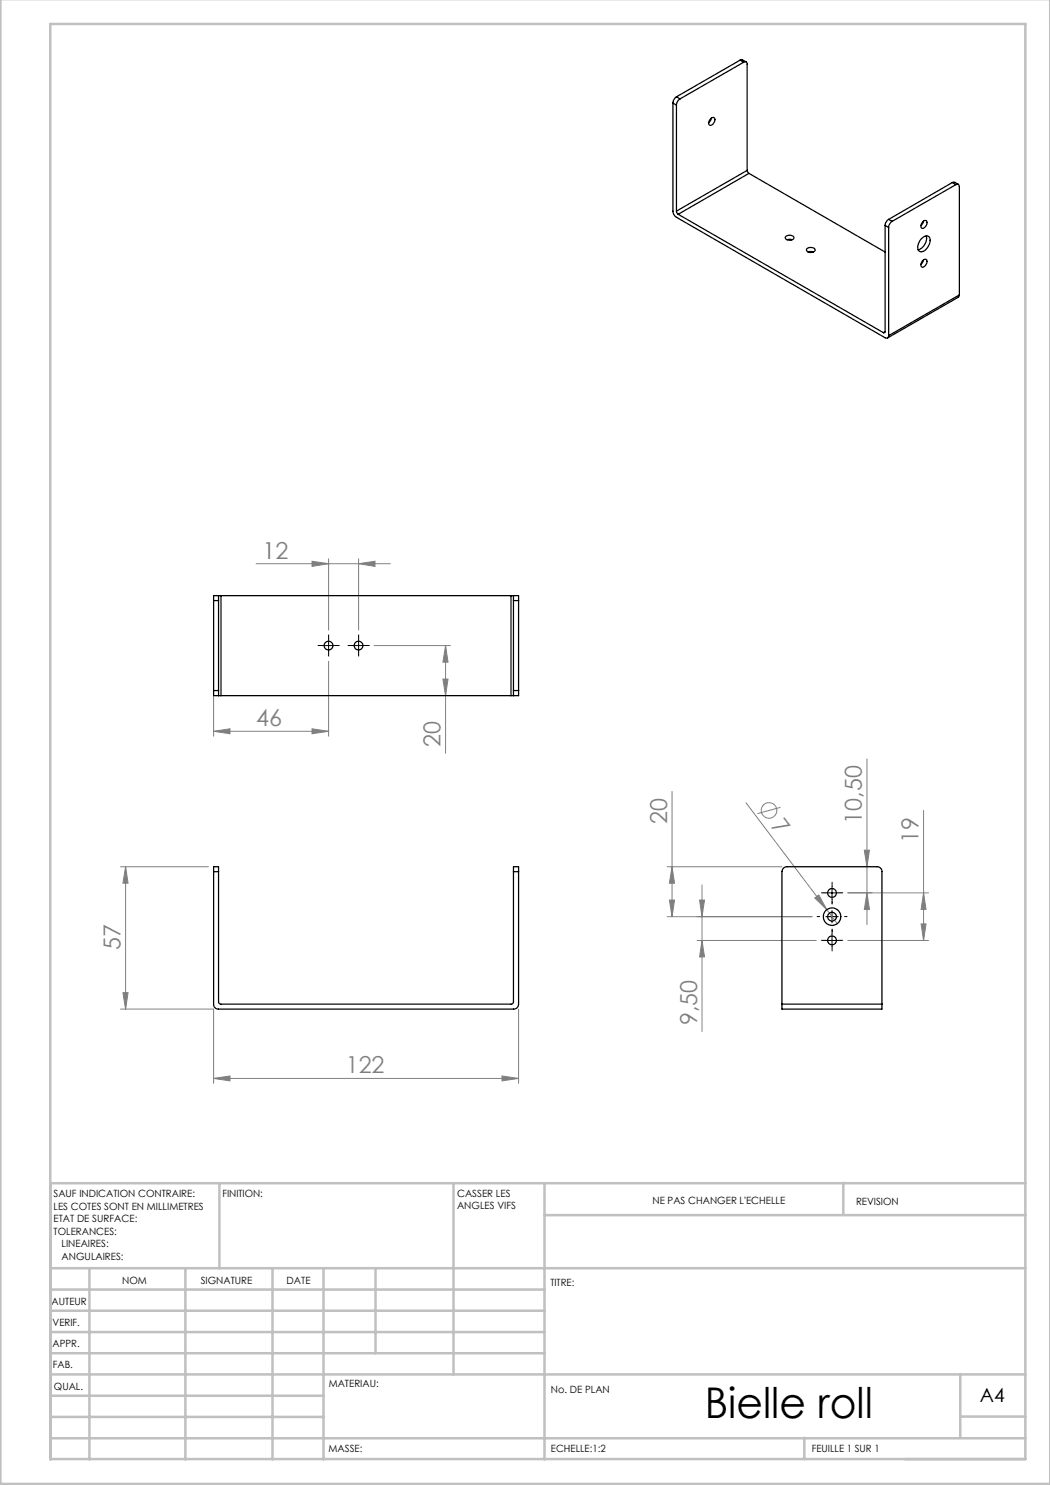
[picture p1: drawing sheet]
<svg xmlns="http://www.w3.org/2000/svg" width="210mm" height="297mm" viewBox="0 0 210 297" stroke-linecap="round" stroke-linejoin="round" font-family="sans-serif">
<g fill="none" stroke="#808080" stroke-width=".2">
<path d="M51.2 112.7h26.9M62.4 112.3l3.3 .4-3.3 .6zM65.7 111.8v14.2M71.7 112.7l3.3-.4v1zM71.7 111.8v14.2M42.7 139.1v8.1M65.7 132.3v14.9M74.8 129.1h15.3M88.6 135.8h1l-.5 3.3zM89.1 129.1l.5 3.3h-1zM89.1 129.1v21.6M42.7 146.3l3.3-.5v1z"/>
<path d="M42.7 146.3h23M62.4 145.8l3.3 .5-3.3 .5zM134.4 158.3v25M173.4 151.8v33.1M24.1 173.4h17.6M25.1 173.4v28.4M25.1 173.4l.5 3.2h-1zM133.4 173.4h23M134.4 173.4l.5 3.2h-1zM140.4 177v29.3M149.2 160.5l16.1 21.4M156.1 161.5l-4.6 1.2"/>
<path d="M162.9 179.6l.9-.6 1.5 2.9zM169.5 178.6h16.2M172.9 170h1l-.5 3.4zM173.4 178.6l.5 3.3h-1zM184.7 162.1v26M184.7 178.6l.5 3.3h-1zM24.6 198.5h1l-.5 3.3zM133.4 183.3h29M133.9 180h1l-.5 3.3zM139.4 188.1h23.9M139.9 180h1l-.5 3.3zM140.4 188.1l.5 3.3h-1z"/>
<path d="M165.3 181.9l2.2 2.8M169.5 188.1h16.2M184.2 184.8h1l-.5 3.3zM24.1 201.8h18.6v14.9M42.7 215.7l3.3-.5v1zM42.7 215.7h61M100.4 215.2l3.3 .5-3.3 .5zM103.7 201.8v14.9"/>
<circle cx="153.8" cy="162.1" r="1.55"/>
</g>
<g fill="none" stroke="#000" stroke-width=".2" stroke-dasharray="30.5 1.3 1.3 1.3">
<path d="M64.5 129.1h-.9M65.7 127.9v-.9M65.7 130.4v.8M67 129.1h.9M70.5 129.1h-.9M71.7 127.9v-.9M71.7 130.4v.8M73 129.1h.9M165.2 178.6h-.9M166.4 177.3v-.9M166.4 179.8v.9M167.7 178.6h.8"/>
<path d="M163.9 183.3h-.5M165.2 188.1h-.9M166.4 186.8v-.9M166.4 189.3v.9M166.4 180.8v-.5M166.4 185.8v.5M167.7 188.1h.8M168.9 183.3h.5"/>
</g>
<path d="M64.5 129.1h2.5M65.7 127.9v2.5M70.4 129.1h2.6M71.7 127.9v2.5M165.2 178.6h2.4M166.4 177.3v2.5M165.2 188.1h2.4M165.2 183.3h2.4M166.4 182.1v2.5M166.4 186.8v2.5" fill="none" stroke="#000" stroke-width=".2"/>
<g fill="none" stroke="#c0c0c0" stroke-width=".5">
<path d="M.1 -.1v296.9h209.9v-296.9M10.1 4.8h195v287h-195zM43.9 236.6v17M90.7 236.6v38.3M108.9 236.6v55.3M168.7 236.6v6.3M205.1 236.6h-195v55.3M10.1 253.6h195M10.1 257.9h98.8M17.9 253.6v38.3M37.1 253.6v38.3M54.5 253.6v38.3"/>
<path d="M64.7 253.6v38.3M75.1 253.6v17M108.9 243h96.2M10.1 270.6h98.8M10.1 266.4h98.8M10.1 262.1h98.8M10.1 279.1h54.6M10.1 274.9h195M192.1 274.8v12.7M10.1 287.7h195M10.1 283.4h54.6M160.9 287.5v4.3"/>
<path d="M192.1 283.3h13"/>
</g>
<g fill="#808080">
<path d="M162.9 179.6l.9-.6 1.5 2.9z"/>
<path d="M62.4 145.8l3.3 .5-3.3 .5zM42.7 146.3l3.3-.5v1z"/>
<path d="M42.7 215.7l3.3-.5v1zM100.4 215.2l3.3 .5-3.3 .5zM62.4 112.3l3.3 .4-3.3 .6zM71.7 112.7l3.3-.4v1z"/>
<path d="M173.4 178.6l.5 3.3h-1zM172.9 170h1l-.5 3.4zM133.9 180h1l-.5 3.3zM134.4 173.4l.5 3.2h-1z"/>
<path d="M25.1 173.4l.5 3.2h-1zM24.6 198.5h1l-.5 3.3zM89.1 129.1l.5 3.3h-1zM88.6 135.8h1l-.5 3.3zM184.7 178.6l.5 3.3h-1zM184.2 184.8h1l-.5 3.3zM139.9 180h1l-.5 3.3zM140.4 188.1l.5 3.3h-1z"/>
</g>
<g fill="none" stroke="#000" stroke-width=".25">
<path d="M135.3 19.4a1.6 1.6 0 0 0-.7 1.2M135.3 19.4l.7 .4M136 19.8a1.6 1.6 0 0 0-.7 1.2M148 12l.4-.1 .8 .5M148 12l.7 .4M148 12l-12.7 7.4M148.7 12.4a.42 .42 0 0 1 .5 0 .42 .42 0 0 1 .2 .4v21.3M148.7 12.4l-12.7 7.4M134.6 20.6v21.6a1.6 1.6 0 0 0 .7 1.3l41.7 24.1a.44 .44 0 0 0 .5 0 .44 .44 0 0 0 .2-.5M134.6 20.6l.7 .4M135.3 21v21.2M142.3 23.6a.47 .47 0 0 1 .7 0 .47 .47 0 0 1-.1 .7 .78 .78 0 0 1-1.1 .6 1.25 1.25 0 0 1 .5-1.3z"/>
<path d="M142.3 23.6l-.6 .9M149.4 34.1l.4 .6M149.4 34.1l-14.1 8.1M149.8 34.7l-14.2 8.2M149.8 34.7l27.2 15.7M190.5 36.5l.4-.1 .8 .5M190.5 36.5l-12.8 7.4M190.5 36.5l.7 .4M191.2 36.9a.42 .42 0 0 1 .5 0 .42 .42 0 0 1 .2 .4v21.7M191.2 36.9l-12.8 7.4M135.3 42.2l.3 .7M135.6 42.9l41.1 23.6"/>
<path d="M157.1 47.3a.99 .99 0 0 1 1.7 .3 1.07 1.07 0 0 1-1.7 0zM157.4 47.9h1M161.4 49.8a1.17 1.17 0 0 1 1.7 .1 .96 .96 0 0 1-.9 .6 .96 .96 0 0 1-.9-.6zM161.6 50.4l.4-.1 .7 .1M177 45.1l.7 .4M177 45.1v21.2M177.7 43.9a1.62 1.62 0 0 0-.7 1.2M177.7 45.5v21.6M177.7 43.9l.7 .4M178.4 44.3a1.6 1.6 0 0 0-.7 1.2M184.2 47.8a1.14 1.14 0 0 1 1.7-.4 2.27 2.27 0 0 1-1.9 2.9 1.36 1.36 0 0 1-.1-2zM184.4 52.2a.5 .5 0 0 1 .5-.4 .5 .5 0 0 1 .5 .5 1 1 0 0 1-1.1 1.1l-.1-.6z"/>
<path d="M184.6 44.3a.49 .49 0 0 1 .7-.1 .49 .49 0 0 1 0 .7 .8 .8 0 0 1-1 .6l-.1-.5zM184.7 44.2l-.2 .5-.3 .4M184.7 52l-.2 .5-.3 .4M185.2 47.2a2.46 2.46 0 0 1-1.6 2.7M191.9 59l-.2 .4-14.2 8.2M191.9 59l-14.2 8.1M177 66.3a.21 .21 0 0 1-.1 .3 .21 .21 0 0 1-.2-.1M177 66.3l-.3 .2M43.7 119.1v1M43.7 119.1h-1v1M43.7 119.1h.5M44.2 119.1h58"/>
<path d="M44.2 119.1v20M102.2 119.1h.5M102.2 119.1v20M102.7 119.1v1M102.7 119.1h1v1M42.7 138.1v1h1M42.7 120.1v18M42.7 120.1h1M42.7 138.1h1M43.7 138.1v1M43.7 139.1h.5M43.7 120.1v18"/>
<path d="M44.2 139.1h58M102.2 139.1h.5M102.7 138.1v1M102.7 120.1v18M102.7 120.1h1M102.7 138.1h1M103.7 138.1v1h-1M103.7 120.1v18M42.7 174.3v26.5a.96 .96 0 0 0 1 1h59a.97 .97 0 0 0 1-1v-26.5M42.7 174.3v-.9h1v.9M42.7 174.3h1M43.7 174.3v26.1l.4 .4h58.3l.3-.4v-26.1"/>
<path d="M102.7 174.3v-.9h1v.9M102.7 174.3h1M156.4 200.8v-26.5a1.02 1.02 0 0 1 1-.9h18a.96 .96 0 0 1 1 .9v26.5M156.4 200.8v1h20v-1M156.4 200.8h20"/>
<circle cx="65.7" cy="129.1" r=".88"/>
<circle cx="71.7" cy="129.1" r=".88"/>
<circle cx="166.4" cy="178.6" r=".88"/>
<circle cx="166.4" cy="188.1" r=".88"/>
<circle cx="166.4" cy="183.4" r="1.76"/>
<circle cx="166.4" cy="183.3" r=".87"/>
</g>
<text font-size="8.5" x="141" y="283.5">Bielle roll</text>
<g font-size="4.7" fill="#808080">
<text x="52.5" y="111.7">12</text>
<text x="51.2" y="145.2">46</text>
<text x="88.1" y="149.4" transform="rotate(-90 88.1 149.4)">20</text>
<text x="133.4" y="164.7" transform="rotate(-90 133.4 164.7)">20</text>
<text x="154" y="165.1" transform="rotate(53 154 165.1)">7</text>
<text x="172.4" y="164.7" transform="rotate(-90 172.4 164.7)">10,50</text>
<text x="183.7" y="168.5" transform="rotate(-90 183.7 168.5)">19</text>
<text x="24.1" y="189.9" transform="rotate(-90 24.1 189.9)">57</text>
<text x="139.4" y="205" transform="rotate(-90 139.4 205)">9,50</text>
<text x="69.2" y="214.7">122</text>
</g>
<text font-size="3.9" x="196" y="280.4">A4</text>
<g font-size="2">
<text x="10.7" y="239.5">SAUF INDICATION CONTRAIRE:</text>
<text x="44.5" y="239.5">FINITION:</text>
<text x="91.4" y="239.4">CASSER LES</text>
<text x="10.7" y="242">LES COTES SONT EN MILLIMETRES</text>
<text x="10.7" y="244.5">ETAT DE SURFACE:</text>
<text x="91.4" y="241.9">ANGLES VIFS</text>
<text x="130.5" y="240.8">NE PAS CHANGER L'ECHELLE</text>
<text x="171.2" y="241">REVISION</text>
<text x="10.7" y="247">TOLERANCES:</text>
<text x="12.3" y="249.5">LINEAIRES:</text>
<text x="12.3" y="252">ANGULAIRES:</text>
<text x="24.4" y="256.9">NOM</text>
<text x="40.1" y="256.8">SIGNATURE</text>
<text x="57.3" y="256.8">DATE</text>
<text x="110.1" y="257.1">TITRE:</text>
<text x="10.3" y="260.9">AUTEUR</text>
<text x="10.5" y="269.3">APPR.</text>
<text x="10.5" y="265.2">VERIF.</text>
<text x="10.6" y="273.6">FAB.</text>
<text x="10.8" y="278">QUAL.</text>
<text x="65.8" y="277.4">MATERIAU:</text>
<text x="110.2" y="278.5">No. DE PLAN</text>
<text x="65.7" y="290.4">MASSE:</text>
<text x="110.2" y="290.5">ECHELLE:1:2</text>
<text x="162.4" y="290.4">FEUILLE 1 SUR 1</text>
</g>
</svg>
